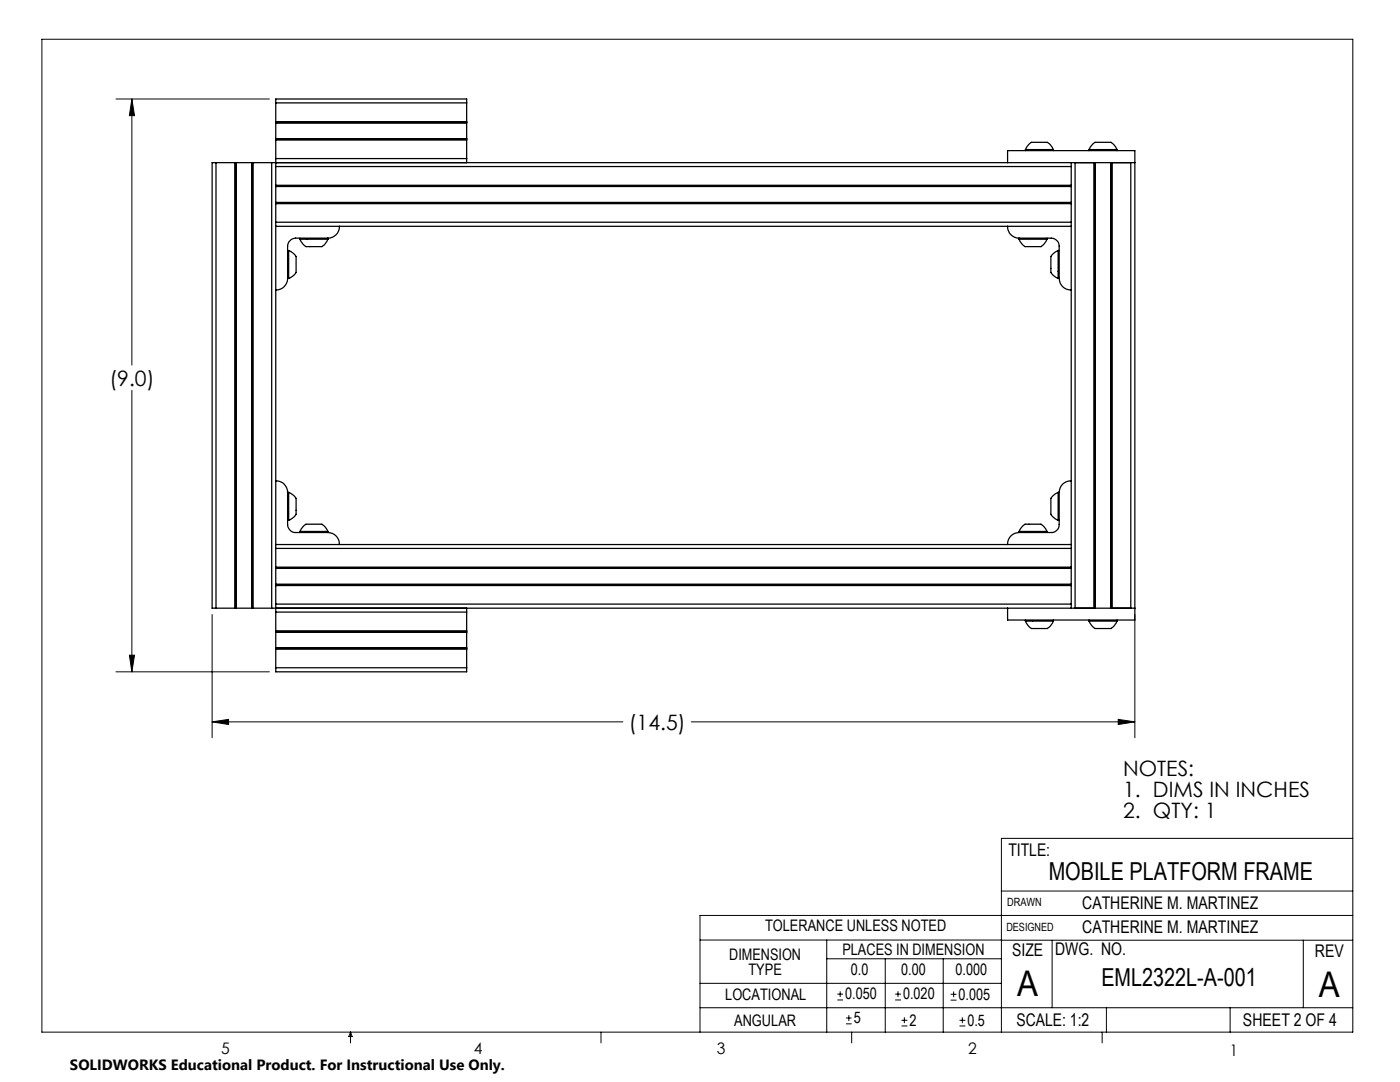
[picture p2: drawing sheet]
<svg xmlns="http://www.w3.org/2000/svg" width="279mm" height="216mm" viewBox="0 0 279 216" stroke-linecap="round" stroke-linejoin="round" font-family="sans-serif">
<g fill="none" stroke="#000" stroke-width=".2">
<path d="M8.4 7.8h261.6v198.2h-261.6zM23.1 19.8h30.7M26.3 19.8v53M26.3 19.8l.5 3.3h-1zM26.3 77.9v56.2M23.1 134.1h30.7M25.8 130.7h1l-.5 3.4zM42.3 122.6v24.6M226.5 122.6v24.6M42.3 144h82M42.3 144l3.3-.5v1.1zM138 144h88.5"/>
<path d="M223.2 143.5l3.3 .5-3.3 .6zM199.8 177.8h70.2M270 167.3h-70.2v38.7M139.7 187.6h60.2M139.7 196.2h60.1M165 187.6v18.4M165 191.3h34.8M167.1 199.5h1.1M167.1 198.4h1.1M167.7 197.8v1.1M176.7 191.3v14.7M178.6 199.5h1.2"/>
<path d="M178.6 198.4h1.2M179.2 197.8v1.1M188.2 191.3v14.7M189.7 199.6h1.2M189.7 198.4h1.2M190.3 197.8v1.2M199.8 187.6h70.2M210 187.6v13.5M260.1 187.6v13.5M270 182.7h-130.3v23.3M70 206v2.1M70 206l.3 .8h-.7z"/>
<path d="M119.9 206v2.1M139.7 201.1h130.3M168.8 204.3h1.2M168.8 203.1h1.2M169.4 202.6v1.1M170 206v2.1M179.9 204.7h1.2M179.9 203.6h1.2M180.5 203v1.2M191.5 204.7h1.2M191.5 203.6h1.2M192.1 203v1.2"/>
<path d="M220 206v2.1M220.8 201.1v4.9M245.5 201.1v4.9"/>
</g>
<path d="M26.3 19.8l.5 3.3h-1zM25.8 130.7h1l-.5 3.4zM42.3 144l3.3-.5v1.1zM223.2 143.5l3.3 .5-3.3 .6z" fill="#000"/>
<g fill="none" stroke="#000" stroke-width=".25">
<path d="M43.1 32.5h-.8v88.9h.8M43.1 32.5h3.7M43.1 32.5v88.9M46.8 32.5h.3M46.8 32.5v88.9M47.1 32.5h3.2M47.1 32.5v88.9M50.3 32.5v88.9M50.3 32.5h.2M50.5 32.5h3.7M50.5 32.5v88.9M54.2 32.5h.8"/>
<path d="M54.2 32.5v88.9M55 24.3v.2M55 20.5v-.7h38.1v.7M55 27.7v.2M55 31.6v.9M55 32.5v.7M55 37v.2M55 32.5h171.5M55 20.5v3.8M55 24.5v3.2M55 27.9v3.7M55 33.2v3.8"/>
<path d="M55 37.2v3.2M55 20.5h38.1M55 24.3h38.1M55 31.6h38.1M55 27.9h38.1M55 24.5h38.1M55 27.7h38.1M55 33.2h158.8M55 37h158.8M55 37.2h158.8M93.1 24.3v.2M93.1 27.7v.2"/>
<path d="M93.1 31.6v.9M93.1 20.5v3.8M93.1 24.5v3.2M93.1 27.9v3.7M201.1 32.5v-2.4h25.4v93.6h-25.4v-2.3M204.6 29.8l.2-.2a1.94 1.94 0 0 1 2.4-1.2h1a1.86 1.86 0 0 1 2 1.4M204.6 29.8h5.6M204.6 29.8v.3M210.2 29.8v.3M213.8 32.5v.7M213.8 37v.2M213.8 33.2v3.8"/>
<path d="M213.8 37.2v3.2M214.6 32.5v88.9M217.3 29.8l.2-.2a1.94 1.94 0 0 1 2.4-1.2h1a1.86 1.86 0 0 1 2 1.4M217.3 29.8h5.6M217.3 29.8v.3M218.3 32.5v88.9M218.5 32.5v88.9M221.7 32.5v88.9M221.8 32.5v88.9M222 32.5v88.9M222.9 29.8v.3M225.7 32.5v88.9"/>
<path d="M55 44.3v.9M55 40.4v.2M55 40.6v3.7M55 45.2v63.5M55 45.2h158.8M55 44.3h158.8M55 40.6h158.8M55 40.4h158.8M57.4 55.6a2.29 2.29 0 0 1-2.4 2.3M57.4 55.6h.2M57.4 50h.2M57.6 50l.3 .1a1.94 1.94 0 0 1 1.2 2.4v1.1a1.84 1.84 0 0 1-1.5 2"/>
<path d="M57.6 50v5.6M59.9 47.7l.1 .3a1.94 1.94 0 0 0 2.4 1.2h1a1.84 1.84 0 0 0 2-1.5M59.9 47.7h5.5M59.9 47.5v.2M65.4 47.5h-6.4a1.7 1.7 0 0 0-1.6 1.6v6.5M65.4 47.5v.2M67.7 45.2a2.26 2.26 0 0 1-2.3 2.3M201.1 45.2a2.26 2.26 0 0 0 2.3 2.3M203.4 47.7l.1 .3a1.94 1.94 0 0 0 2.4 1.2h1a1.84 1.84 0 0 0 2.1-1.5M203.4 47.7h5.6M203.4 47.5h6.4a1.63 1.63 0 0 1 1.6 1.6v6.5M203.4 47.5v.2"/>
<path d="M209 47.5v.2M211.2 50l-.2 .1a1.94 1.94 0 0 0-1.3 2.4v1.1a1.86 1.86 0 0 0 1.5 2M211.2 50v5.6M211.2 55.6h.2M211.2 50h.2M211.4 55.6a2.29 2.29 0 0 0 2.4 2.3M213.8 44.3v.9M213.8 40.4v.2M213.8 40.6v3.7M213.8 45.2v63.5M55 96a2.26 2.26 0 0 1 2.4 2.2M57.4 98.2v6.5a1.63 1.63 0 0 0 1.6 1.6h6.4"/>
<path d="M57.4 98.2h.2M57.6 98.2l.3 .2a1.94 1.94 0 0 1 1.2 2.4v1a1.84 1.84 0 0 1-1.5 2M57.6 98.2v5.6M211.2 98.2l-.2 .2a1.94 1.94 0 0 0-1.3 2.4v1a1.86 1.86 0 0 0 1.5 2M211.2 98.2v5.6M211.2 98.2h.2M211.4 98.2v6.5a1.57 1.57 0 0 1-1.6 1.6h-6.4M213.8 96a2.31 2.31 0 0 0-2.4 2.2M55 108.7v.7M55 113.2v.2M55 116.6v.2M55 108.7h158.8"/>
<path d="M55 109.4v3.8M55 113.4v3.2M55 116.8v3.7M55 109.4h158.8M55 113.2h158.8M55 116.8h158.8M55 113.4h158.8M55 116.6h158.8M57.4 103.8h.2M59.9 106l.1-.2a1.94 1.94 0 0 1 2.4-1.2h1a1.86 1.86 0 0 1 2 1.4M59.9 106h5.5M59.9 106v.3"/>
<path d="M65.4 106.3a2.29 2.29 0 0 1 2.3 2.4M65.4 106v.3M203.4 106l.1-.2a1.94 1.94 0 0 1 2.4-1.2h1a1.86 1.86 0 0 1 2.1 1.4M203.4 106h5.6M203.4 106.3a2.29 2.29 0 0 0-2.3 2.4M203.4 106v.3M209 106v.3M211.2 103.8h.2M213.8 108.7v.7M213.8 113.2v.2M213.8 116.6v.2M213.8 109.4v3.8"/>
<path d="M213.8 113.4v3.2M213.8 116.8v3.7M43.1 121.4h3.7M46.8 121.4h.3M47.1 121.4h3.2M50.3 121.4h.2M50.5 121.4h3.7M54.2 121.4h.8M55 133.2v.9h38.1v-.9M55 121.4v.7M55 125.9v.2M55 129.3v.2"/>
<path d="M55 120.5v.9M55 121.4h171.5M55 122.1v3.8M55 126.1v3.2M55 129.5v3.7M55 122.1h38.1M55 125.9h38.1M55 133.2h38.1M55 129.5h38.1M55 126.1h38.1M55 129.3h38.1M55 120.5h158.8"/>
<path d="M93.1 121.4v.7M93.1 125.9v.2M93.1 129.3v.2M93.1 122.1v3.8M93.1 126.1v3.2M93.1 129.5v3.7M204.6 123.9l.2 .3a1.94 1.94 0 0 0 2.4 1.2h1a1.84 1.84 0 0 0 2-1.5M204.6 123.9h5.6M204.6 123.7v.2M210.2 123.7v.2M213.8 120.5v.9M217.3 123.9l.2 .3a1.94 1.94 0 0 0 2.4 1.2h1a1.84 1.84 0 0 0 2-1.5"/>
<path d="M217.3 123.9h5.6M217.3 123.7v.2M222.9 123.7v.2"/>
</g>
<g font-size="7.1">
<text x="203" y="198.7">A</text>
<text x="263.2" y="198.9">A</text>
</g>
<g font-size="4.9">
<text x="209.3" y="175.7">MOBILE PLATFORM FRAME</text>
<text x="219.8" y="196.7">EML2322L-A-001</text>
</g>
<g font-size="4.2">
<text x="21.9" y="76.9">(9.0)</text>
<text x="125.5" y="145.6">(14.5)</text>
<text x="224.2" y="154.8">NOTES:</text>
<text x="224.2" y="158.9">1. DIMS IN INCHES</text>
<text x="224.2" y="163.1">2. QTY: 1</text>
</g>
<g font-size="3.5">
<text x="201.2" y="170.7">TITLE:</text>
<text x="216" y="181.4">CATHERINE M. MARTINEZ</text>
<text x="202" y="190.7">SIZE</text>
<text x="210.6" y="190.6">DWG. NO.</text>
<text x="216" y="186.2">CATHERINE M. MARTINEZ</text>
<text x="262.4" y="190.9">REV</text>
<text x="202.9" y="204.6">SCALE: 1:2</text>
<text x="248.1" y="204.6">SHEET 2 OF 4</text>
</g>
<g font-size="3.2">
<text x="152.7" y="185.7">TOLERANCE UNLESS NOTED</text>
<text x="145.5" y="191.5">DIMENSION</text>
<text x="168.1" y="190.5">PLACES IN DIMENSION</text>
<text x="149.4" y="194.6">TYPE</text>
<text x="169.8" y="194.6">0.0</text>
<text x="179.8" y="194.6">0.00</text>
<text x="190.7" y="194.6">0.000</text>
<text x="144.7" y="199.6">LOCATIONAL</text>
<text x="168.7" y="199.4">0.050</text>
<text x="180.2" y="199.4">0.020</text>
<text x="191.3" y="199.5">0.005</text>
<text x="146.5" y="204.6">ANGULAR</text>
<text x="170.4" y="204.2">5</text>
<text x="181.5" y="204.6">2</text>
<text x="193.1" y="204.6">0.5</text>
<text x="44.2" y="210.4">5</text>
<text x="94.6" y="210.3">4</text>
<text x="143.1" y="210.4">3</text>
<text x="193.2" y="210.3">2</text>
<text x="245.4" y="210.6">1</text>
</g>
<text font-size="3" x="14" y="213.5">SOLIDWORKS Educational Product. For Instructional Use Only.</text>
<g font-size="2.3">
<text x="200.8" y="185.7">DESIGNED</text>
<text x="201" y="180.9">DRAWN</text>
</g>
</svg>
